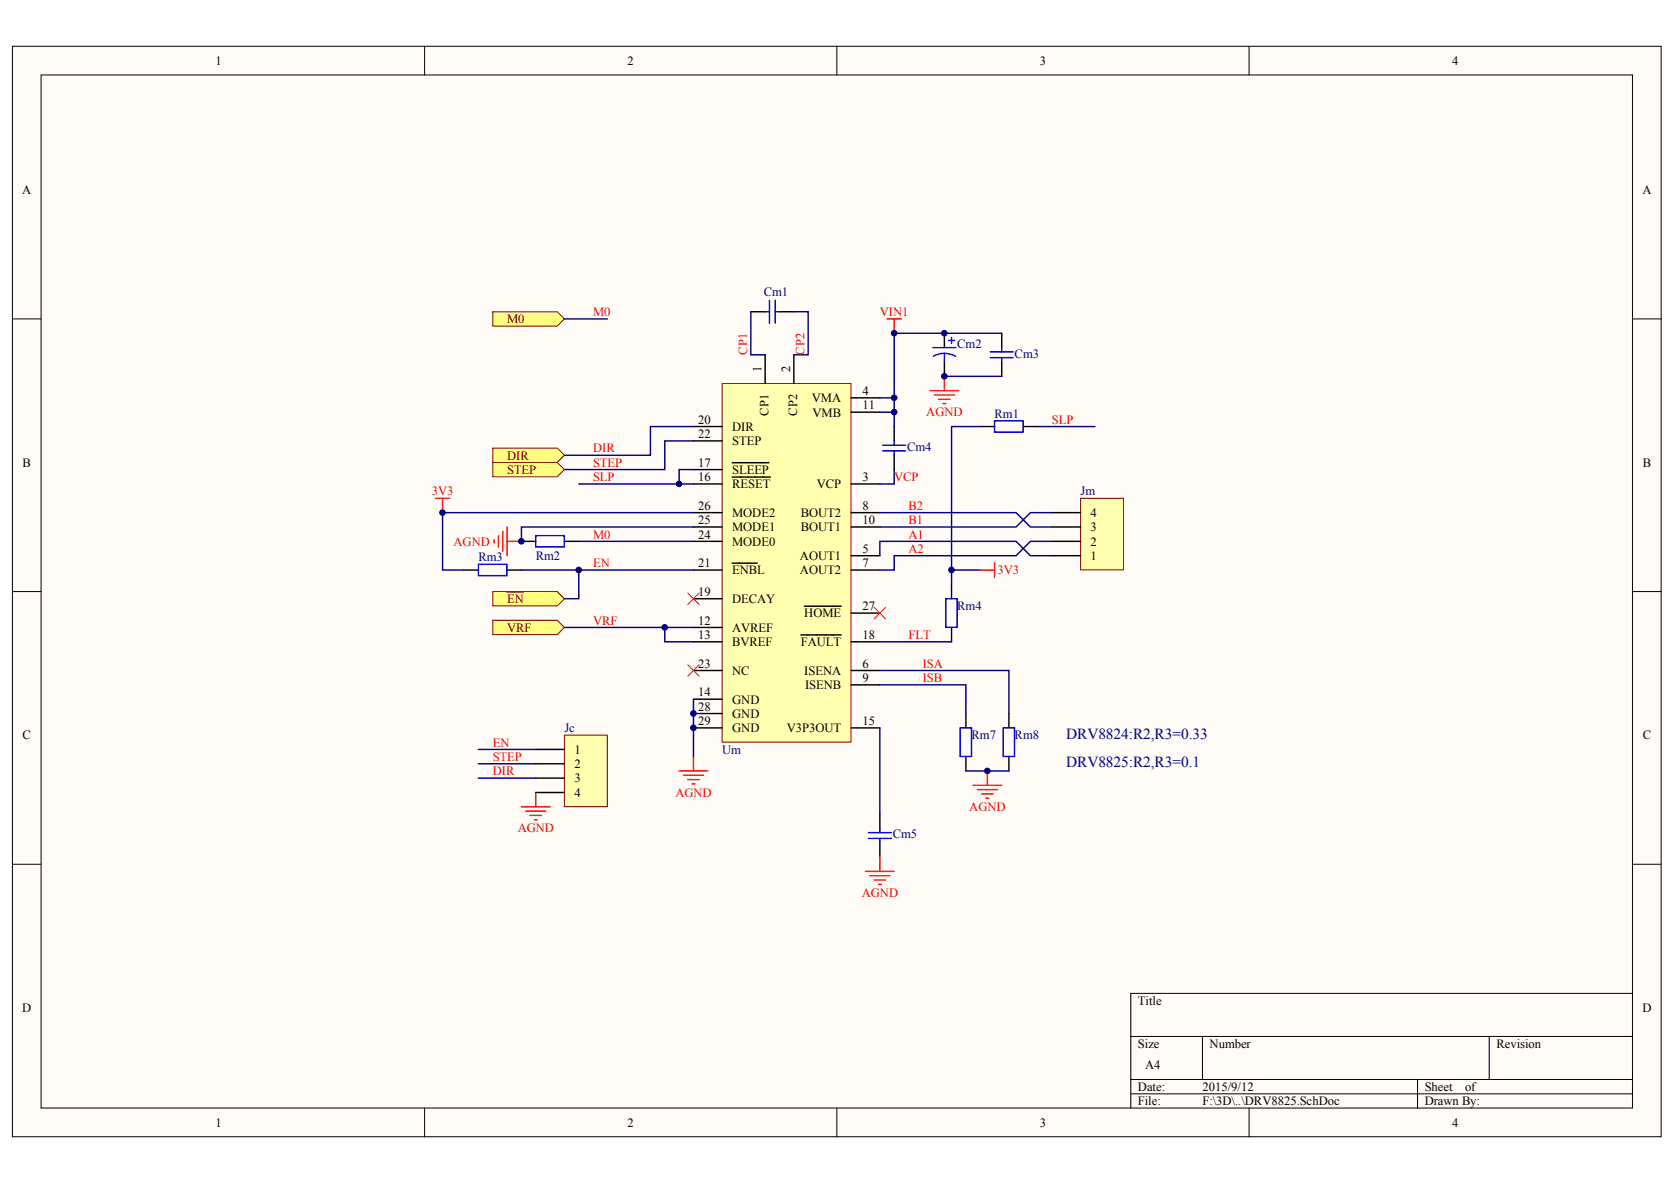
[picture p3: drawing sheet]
<svg xmlns="http://www.w3.org/2000/svg" width="296mm" height="209mm" viewBox="0 0 296 209" stroke-linecap="round" stroke-linejoin="round" font-family="sans-serif">
<g fill="#fffcf8" stroke="#000" stroke-width=".18">
<path d="M2.2 8.2h290.8v192.3h-290.8z"/>
<path d="M7.2 13.2h280.7v182.2h-280.7z"/>
</g>
<g fill="none" stroke="#000" stroke-width=".18">
<path d="M74.9 8.2v5M147.6 8.2v5M220.3 8.2v5M2.2 56.3h5M288 56.3h5M2.2 104.3h5M288 104.3h5M2.2 152.4h5M288 152.4h5M288 175.2h-88.5v20.3M74.9 195.5v5M147.6 195.5v5"/>
<path d="M199.5 182.8h88.5M199.5 190.4h88.5M199.5 192.9h88.5M212.1 182.8v7.6M220.3 195.5v5M250 190.4v5.1M262.7 182.8v7.6"/>
</g>
<path d="M127.4 67.6h22.7v63.3h-22.7z" fill="#ffffb0" stroke="#800000" stroke-width=".18"/>
<g fill="none" stroke="#000" stroke-width=".25">
<path d="M132.4 55h2.6M137.5 55h2.5M176.7 58.8v2.5M122.3 75.2h5.1M122.3 77.8h5.1M135 62.6v5M140 62.6v5M150.1 70.2h5.1M150.1 72.7h5.1M157.7 75.2v2.6M172.9 75.2h2.5M176.7 63.8v2.6"/>
<path d="M180.5 75.2h2.5M122.3 85.4h5.1M122.3 90.4h5.1M122.3 93h5.1M122.3 82.8h5.1M122.3 95.5h5.1M129.1 84.1h6.8M129.1 81.6h6.5M129.1 99.3h4.5M150.1 85.4h5.1M150.1 98h5.1M150.1 90.4h5.1"/>
<path d="M150.1 93h5.1M157.7 80.3v2.5M122.3 118.3h5.1M122.3 100.6h5.1M122.3 110.7h5.1M122.3 113.2h5.1M122.3 105.6h5.1M141.3 112h7.1M141.9 106.9h6.5M150.1 118.3h5.1M150.1 100.6h5.1M150.1 113.2h5.1"/>
<path d="M150.1 108.1h5.1M167.8 103.1v2.5M167.8 110.7v2.5M122.3 123.3h5.1M122.3 128.4h5.1M122.3 125.9h5.1M150.1 120.8h5.1M150.1 128.4h5.1M170.4 125.9v2.5M170.4 133.5v2.5M178 125.9v2.5M178 133.5v2.5"/>
<path d="M155.2 143.6v2.5M155.2 148.6v2.6"/>
</g>
<g fill="none" stroke="#000080" stroke-width=".25">
<path d="M132.4 55v7.6h2.6M140 55h2.6v7.6h-2.6M122.3 77.8h-5v5h-17.7M122.3 75.2h-7.6v5.1h-15.1M155.2 70.2h2.5v5M155.2 72.7h2.5M172.9 75.2h-5.1v25.4M183 75.2h10.1M102.1 95.5h20.2M119.8 85.4h2.5M122.3 82.8h-2.5v2.6h-17.7M155.2 90.4h24l2.6 2.6h3.7"/>
<path d="M155.2 98v-2.5h24l2.6 2.5h3.7M157.7 82.8v2.6h-2.5M185.5 90.4h-3.7l-2.6 2.6h-24M185.5 95.5h-3.7l-2.6 2.5h-21.5v2.6h-2.5M92 100.6h30.3M99.6 110.7h22.7M117.3 110.7v2.5h5M155.2 118.3h22.8v7.6M155.2 113.2h12.6M172.9 100.6h-5.1v2.5M122.3 123.3v10.2M155.2 120.8h15.2v5.1"/>
<path d="M170.4 136h7.6"/>
</g>
<path d="M156.5 56.3h2.5M157.7 56.3v2.5M119.8 136h5M120.5 136.7h3.6M121.3 137.5h2M122.1 138.3h.5M122.3 133.5v2.5M152.7 153.7h5M153.4 154.5h3.6M154.2 155.2h2M154.9 156h.6M155.2 151.2v2.5" fill="none" stroke="#f00" stroke-width=".25"/>
<g fill="none" stroke="#00f" stroke-width=".25">
<path d="M135 55h.7M135.7 53v4M136.7 53v4M136.7 55h.8M155.7 78.5h4M155.7 79.5h4M157.7 77.8v.7M157.7 79.5v.8M174.7 62.1h4M174.7 63.1h4M175.4 74.2h5.1v2h-5.1zM176.7 61.3v.8"/>
<path d="M176.7 63.1v.7M166.8 105.6h2v5.1h-2zM169.4 128.4h2v5h-2zM176.9 128.4h2v5h-2zM153.2 146.9h4M153.2 147.9h4M155.2 146.1v.8M155.2 147.9v.7"/>
</g>
<path d="M121.3 104.6l2 2M121.3 117.3l2 2M123.3 104.6l-2 2M123.3 117.3l-2 2M154.2 107.1l2 2.1M156.2 107.1l-2 2.1" fill="none" stroke="#f00" stroke-width=".18"/>
<path d="M190.6 87.9h7.6v12.6h-7.6z" fill="#ffffb0" stroke="#800000" stroke-width=".18"/>
<path d="M92 95.5h2.5M99.6 95.5h2.5M185.5 98h5.1M185.5 95.5h5.1M185.5 93h5.1M185.5 90.4h5.1M81.9 100.6h2.5M89.4 100.6h2.6" fill="none" stroke="#000" stroke-width=".25"/>
<path d="M76.8 87.9h2.5M78.1 87.9v2.5M87.2 95.2v.5M87.9 94.5v2M88.7 93.7v3.6M89.4 93v5M89.4 95.5h2.6M175.4 99.3v2.5M172.9 100.6h2.5" fill="none" stroke="#f00" stroke-width=".25"/>
<path d="M84.4 99.5h5v2h-5zM94.5 94.5h5v2h-5z" fill="none" stroke="#00f" stroke-width=".25"/>
<g fill="#ffff80" stroke="#800000" stroke-width=".18">
<path d="M86.9 81.6h11.4l1.3 1.2-1.3 1.3h-11.4z" fill-rule="evenodd"/>
<path d="M86.9 79h11.4l1.3 1.3-1.3 1.3h-11.4z" fill-rule="evenodd"/>
<path d="M86.9 104.3h11.4l1.3 1.3-1.3 1.3h-11.4z" fill-rule="evenodd"/>
</g>
<path d="M89.4 104.4h3" fill="none" stroke="#800000" stroke-width=".25"/>
<path d="M176.7 58.8h-19v11.4M166.6 66.4h10.1M122.3 90.4h-44.2v10.2h3.8M122.3 93h-30.3v2.5M102.1 100.6v5h-2.5" fill="none" stroke="#000080" stroke-width=".25"/>
<path d="M166.6 58.8v2.5M166.6 63.8v2.6" fill="none" stroke="#000" stroke-width=".25"/>
<path d="M167.8 59.5v1.1M164.6 61.3h4M166.6 62.3l.8 .1 1.1 .4M166.6 62.3l-1.2 .2-.8 .3M166.6 62.3v1.5M167.3 60.1h1" fill="none" stroke="#00f" stroke-width=".25"/>
<path d="M164 68.9h5.1M164.8 69.7h3.5M165.6 70.4h2M166.3 71.2h.5M166.6 66.4v2.5" fill="none" stroke="#f00" stroke-width=".25"/>
<path d="M86.9 55h11.4l1.3 1.3-1.3 1.2h-11.4z" fill-rule="evenodd" fill="#ffff80" stroke="#800000" stroke-width=".18"/>
<path d="M99.6 56.3h7.5M155.2 128.4v15.2" fill="none" stroke="#000080" stroke-width=".25"/>
<path d="M171.6 138.5h5.1M172.4 139.3h3.5M174.2 136v2.5M173.2 140h2M173.9 140.8h.5" fill="none" stroke="#f00" stroke-width=".25"/>
<path d="M86.9 109.4h11.4l1.3 1.3-1.3 1.2h-11.4z" fill-rule="evenodd" fill="#ffff80" stroke="#800000" stroke-width=".18"/>
<path d="M94.5 139.8v2.5M92 142.3h5M92.7 143.1h3.6M93.5 143.8h2M94.2 144.6h.6" fill="none" stroke="#f00" stroke-width=".25"/>
<path d="M84.4 132.2h10.1M84.4 134.7h10.1M84.4 137.3h10.1" fill="none" stroke="#000080" stroke-width=".25"/>
<path d="M99.6 129.7h7.5v12.6h-7.5z" fill="#ffffb0" stroke="#800000" stroke-width=".18"/>
<path d="M94.5 132.2h5.1M94.5 134.7h5.1M94.5 137.3h5.1M94.5 139.8h5.1" fill="none" stroke="#000" stroke-width=".25"/>
<g fill="#000080" stroke="#000080" stroke-width=".18">
<circle cx="78" cy="90.4" r=".49"/>
<circle cx="92" cy="95.5" r=".49"/>
<circle cx="102.1" cy="100.5" r=".49"/>
<circle cx="117.2" cy="110.7" r=".49"/>
<circle cx="119.8" cy="85.4" r=".49"/>
<circle cx="122.3" cy="128.4" r=".49"/>
<circle cx="122.3" cy="125.9" r=".49"/>
<circle cx="157.7" cy="72.7" r=".49"/>
<circle cx="157.7" cy="70.2" r=".49"/>
<circle cx="157.7" cy="58.8" r=".49"/>
<circle cx="166.6" cy="66.4" r=".49"/>
<circle cx="166.6" cy="58.8" r=".49"/>
<circle cx="167.8" cy="100.5" r=".49"/>
<circle cx="174.2" cy="136" r=".49"/>
</g>
<g font-size="2.7" fill="#000080">
<text x="188.1" y="130.3">DRV8824:R2,R3=0.33</text>
<text x="188.1" y="135.4">DRV8825:R2,R3=0.1</text>
</g>
<g font-size="2.2">
<text x="38" y="11.4">1</text>
<text x="110.7" y="11.4">2</text>
<text x="183.4" y="11.4">3</text>
<text x="256.1" y="11.4">4</text>
<text x="3.9" y="34.2">A</text>
<text x="289.7" y="34.2">A</text>
<text x="134.3" y="65.6" transform="rotate(-90 134.3 65.6)">1</text>
<text x="139.4" y="65.6" transform="rotate(-90 139.4 65.6)">2</text>
<text x="143.2" y="70.9">VMA</text>
<text x="152.2" y="69.7">4</text>
<text x="123.1" y="74.7">20</text>
<text x="123.1" y="77.3">22</text>
<text x="129.1" y="76">DIR</text>
<text x="135.6" y="73.3" transform="rotate(-90 135.6 73.3)">CP1</text>
<text x="140.6" y="73.3" transform="rotate(-90 140.6 73.3)">CP2</text>
<text x="143.3" y="73.5">VMB</text>
<text x="152.2" y="72.2">11</text>
<text x="4" y="82.3">B</text>
<text x="123.1" y="82.3">17</text>
<text x="129.1" y="83.6">SLEEP</text>
<text x="129.1" y="78.5">STEP</text>
<text x="289.8" y="82.3">B</text>
<text x="123.1" y="84.9">16</text>
<text x="123.1" y="89.9">26</text>
<text x="129.1" y="86.1">RESET</text>
<text x="144.1" y="86.1">VCP</text>
<text x="152.2" y="84.9">3</text>
<text x="152.2" y="89.9">8</text>
<text x="123.1" y="95">24</text>
<text x="123.1" y="92.5">25</text>
<text x="129.1" y="93.7">MODE1</text>
<text x="129.1" y="91.2">MODE2</text>
<text x="141.2" y="91.2">BOUT2</text>
<text x="141.2" y="93.7">BOUT1</text>
<text x="152.2" y="92.5">10</text>
<text x="192.4" y="93.7">3</text>
<text x="192.4" y="91.2">4</text>
<text x="123.1" y="100.1">21</text>
<text x="129.1" y="101.3">ENBL</text>
<text x="129.1" y="96.3">MODE0</text>
<text x="141.1" y="98.8">AOUT1</text>
<text x="141.1" y="101.3">AOUT2</text>
<text x="152.2" y="97.5">5</text>
<text x="152.2" y="100.1">7</text>
<text x="192.4" y="98.8">1</text>
<text x="192.4" y="96.3">2</text>
<text x="123.1" y="105.1">19</text>
<text x="129.1" y="106.4">DECAY</text>
<text x="152.2" y="107.6">27</text>
<text x="123.1" y="110.2">12</text>
<text x="123.1" y="112.7">13</text>
<text x="129.1" y="111.4">AVREF</text>
<text x="129.1" y="114">BVREF</text>
<text x="141.3" y="114">FAULT</text>
<text x="141.9" y="108.9">HOME</text>
<text x="152.2" y="112.7">18</text>
<text x="123.1" y="117.8">23</text>
<text x="129.1" y="119">NC</text>
<text x="141.9" y="119">ISENA</text>
<text x="152.2" y="117.8">6</text>
<text x="123.1" y="122.8">14</text>
<text x="123.1" y="125.4">28</text>
<text x="129.1" y="124.1">GND</text>
<text x="142" y="121.6">ISENB</text>
<text x="152.2" y="120.3">9</text>
<text x="4" y="130.4">C</text>
<text x="123.1" y="127.9">29</text>
<text x="129.1" y="126.6">GND</text>
<text x="129.1" y="129.2">GND</text>
<text x="138.8" y="129.2">V3P3OUT</text>
<text x="152.2" y="127.9">15</text>
<text x="289.8" y="130.4">C</text>
<text x="101.3" y="133">1</text>
<text x="101.3" y="135.5">2</text>
<text x="101.3" y="138">3</text>
<text x="101.3" y="140.6">4</text>
<text x="3.9" y="178.5">D</text>
<text x="200.7" y="177.2">Title</text>
<text x="289.7" y="178.5">D</text>
<text x="200.7" y="184.8">Size</text>
<text x="213.4" y="184.8">Number</text>
<text x="263.9" y="184.8">Revision</text>
<text x="202" y="188.6">A4</text>
<text x="200.7" y="192.4">Date:</text>
<text x="200.7" y="194.9">File:</text>
<text x="212.1" y="192.4">2015/9/12</text>
<text x="212.1" y="194.9">F:\3D\..\DRV8825.SchDoc</text>
<text x="251.3" y="192.4">Sheet</text>
<text x="251.3" y="194.9">Drawn By:</text>
<text x="258.4" y="192.4">of</text>
<text x="38" y="198.7">1</text>
<text x="110.7" y="198.7">2</text>
<text x="183.4" y="198.7">3</text>
<text x="256.1" y="198.7">4</text>
</g>
<g font-size="2.2" fill="#000080">
<text x="134.7" y="52.2">Cm1</text>
<text x="168.9" y="61.3">Cm2</text>
<text x="179" y="63.1">Cm3</text>
<text x="175.4" y="73.7">Rm1</text>
<text x="160" y="79.6">Cm4</text>
<text x="190.6" y="87.4">Jm</text>
<text x="84.4" y="99">Rm3</text>
<text x="94.5" y="98.8">Rm2</text>
<text x="168.9" y="107.6">Rm4</text>
<text x="99.6" y="129.2">Jc</text>
<text x="171.4" y="130.4">Rm7</text>
<text x="179" y="130.4">Rm8</text>
<text x="127.4" y="133">Um</text>
<text x="157.5" y="147.9">Cm5</text>
</g>
<g font-size="2.2" fill="#800000">
<text x="89.4" y="57">M0</text>
<text x="89.4" y="83.6">STEP</text>
<text x="89.4" y="81.1">DIR</text>
<text x="89.4" y="106.4">EN</text>
<text x="89.4" y="111.4">VRF</text>
</g>
<g font-size="2.2" fill="#f00">
<text x="104.6" y="55.8">M0</text>
<text x="155.2" y="55.8">VIN1</text>
<text x="131.8" y="62.6" transform="rotate(-90 131.8 62.6)">CP1</text>
<text x="141.9" y="62.6" transform="rotate(-90 141.9 62.6)">CP2</text>
<text x="163.4" y="73.4">AGND</text>
<text x="185.5" y="74.7">SLP</text>
<text x="104.6" y="79.8">DIR</text>
<text x="104.6" y="82.3">STEP</text>
<text x="76.2" y="87.4">3V3</text>
<text x="104.6" y="84.9">SLP</text>
<text x="157.7" y="84.9">VCP</text>
<text x="160.3" y="89.9">B2</text>
<text x="104.6" y="95">M0</text>
<text x="160.3" y="95">A1</text>
<text x="160.3" y="92.5">B1</text>
<text x="80" y="96.3">AGND</text>
<text x="104.6" y="100.1">EN</text>
<text x="160.3" y="97.5">A2</text>
<text x="175.9" y="101.3">3V3</text>
<text x="104.6" y="110.2">VRF</text>
<text x="160.3" y="112.7">FLT</text>
<text x="162.8" y="117.8">ISA</text>
<text x="162.8" y="120.3">ISB</text>
<text x="86.9" y="131.7">EN</text>
<text x="86.9" y="134.2">STEP</text>
<text x="86.9" y="136.8">DIR</text>
<text x="119.1" y="140.5">AGND</text>
<text x="171" y="143">AGND</text>
<text x="91.3" y="146.8">AGND</text>
<text x="152" y="158.2">AGND</text>
</g>
</svg>
